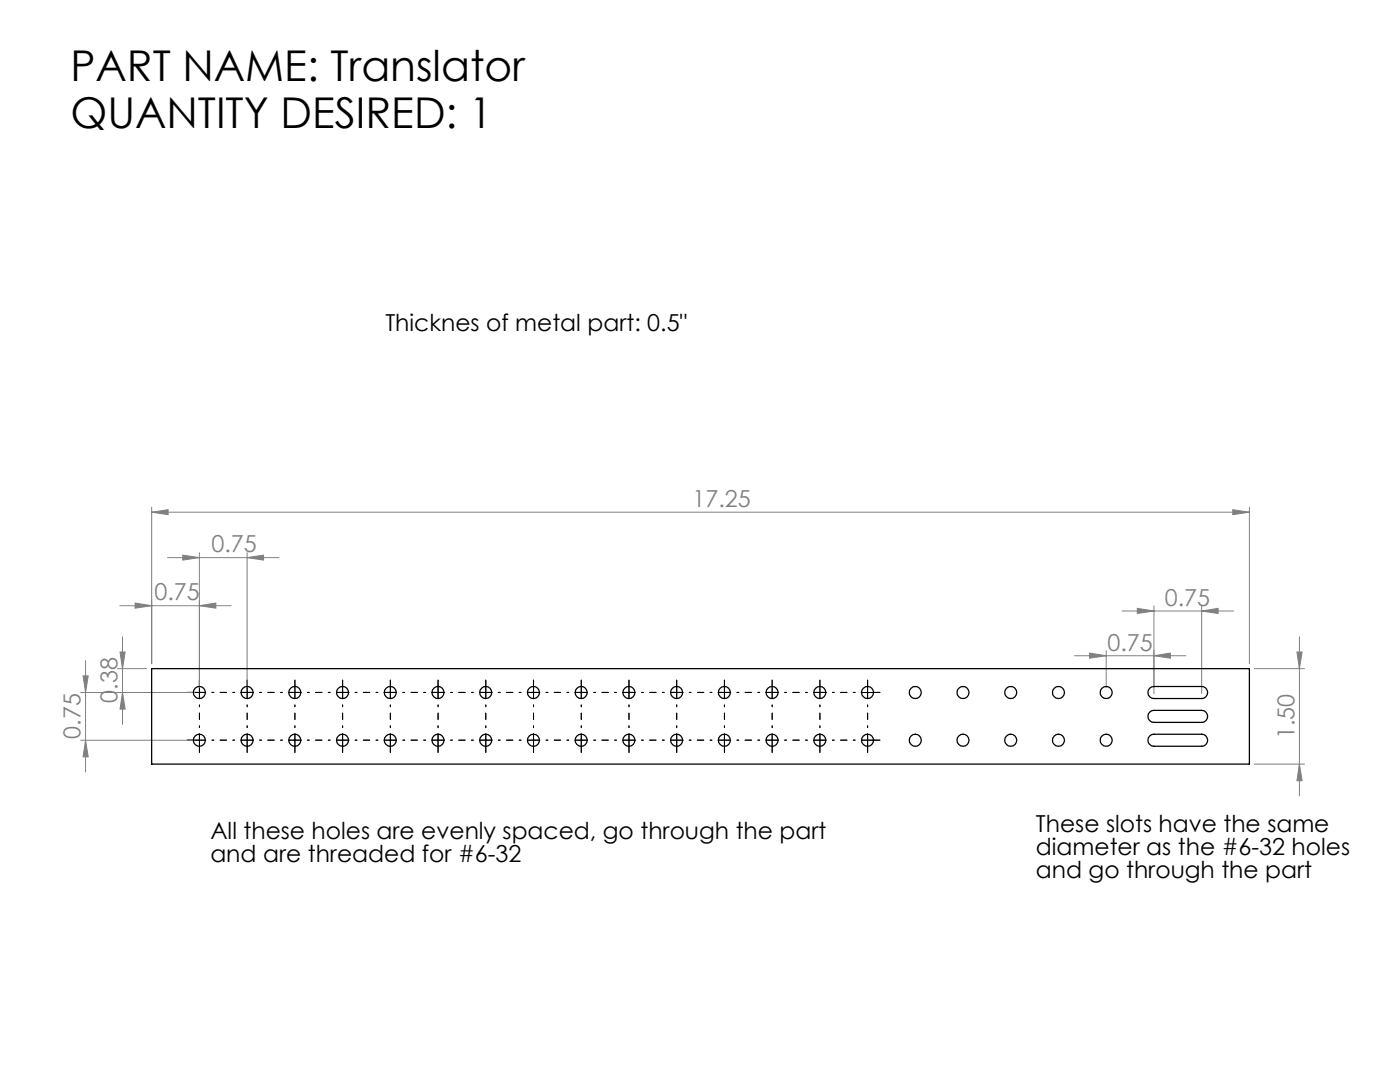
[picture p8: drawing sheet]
<svg xmlns="http://www.w3.org/2000/svg" width="279mm" height="216mm" viewBox="0 0 279 216" stroke-linecap="round" stroke-linejoin="round" font-family="sans-serif">
<g fill="none" stroke="#808080" stroke-width=".2">
<path d="M30.3 102.2l3.2-.5v1zM30.3 101.2v31.2M30.3 102.2h219M33.4 111.3h22.3M36.5 110.8l3.3 .5-3.3 .5zM39.8 110.3v26.9M49.3 111.3l3.3-.5v1zM49.3 110.3v26.9M246 101.7l3.3 .5-3.3 .5zM249.3 101.2v31.2M16.1 138.2h22.7M16.6 134.9h1l-.5 3.3z"/>
<path d="M17.1 131.8v22.3M23.5 133.4h5.7M23.9 120.9h22.2M24 130.1h1l-.6 3.3zM24.4 127.1v17.4M24.4 138.2l.6 3.3h-1zM27 120.3l3.3 .6-3.3 .5zM39.8 120.9l3.3-.6v1.1zM214.4 130.8h22.2M217.5 130.3l3.3 .5-3.3 .5zM220.8 129.8v7.4M223.9 121.9h22.3"/>
<path d="M227 121.4l3.3 .5-3.3 .5zM230.3 130.8l3.3-.5v1zM230.3 120.9v17.5M239.8 121.9l3.3-.5v1zM239.8 120.9v17.5M250.3 133.4h10M258.8 130.1h1.1l-.6 3.3zM259.3 127.1v31.7M16.1 147.7h22.7M17.1 147.7l.5 3.3h-1zM250.3 152.5h10M259.3 152.5l.6 3.3h-1.1z"/>
</g>
<g fill="none" stroke="#000" stroke-width=".2" stroke-dasharray="15.2 1.3 1.3 1.3">
<path d="M38.6 138.2h-1.3M39.8 138.2v-1.3M39.8 138.2h-1.2M39.8 138.2v1.2M39.8 138.2h1.3M39.8 136.9v-1.2M49.3 138.2v-1.3M49.3 138.2h-1.2M49.3 138.2v1.2M49.3 138.2h1.3M49.3 136.9v-1.2M58.9 138.2v-1.3"/>
<path d="M58.9 138.2h-1.3M58.9 138.2v1.2M58.9 138.2h1.2M58.9 136.9v-1.2M68.4 138.2v-1.3M68.4 138.2h-1.3M68.4 138.2v1.2M68.4 138.2h1.2M68.4 136.9v-1.2M77.9 138.2v-1.3M77.9 138.2h-1.2M77.9 138.2v1.2"/>
<path d="M77.9 138.2h1.3M77.9 136.9v-1.2M87.4 138.2v-1.3M87.4 138.2h-1.2M87.4 138.2v1.2M87.4 138.2h1.3M87.4 136.9v-1.2M97 138.2v-1.3M97 138.2h-1.3M97 138.2v1.2M97 138.2h1.2M97 136.9v-1.2"/>
<path d="M106.5 138.2v-1.3M106.5 138.2h-1.3M106.5 138.2v1.2M106.5 138.2h1.2M106.5 136.9v-1.2M116 138.2v-1.3M116 138.2h-1.2M116 138.2v1.2M116 138.2h1.3M116 136.9v-1.2M125.5 138.2v-1.3M125.5 138.2h-1.2"/>
<path d="M125.5 138.2v1.2M125.5 138.2h1.3M125.5 136.9v-1.2M135.1 138.2v-1.3M135.1 138.2h-1.3M135.1 138.2v1.2M135.1 138.2h1.2M135.1 136.9v-1.2M144.6 138.2v-1.3M144.6 138.2h-1.3M144.6 138.2v1.2M144.6 138.2h1.2"/>
<path d="M144.6 136.9v-1.2M154.1 138.2v-1.3M154.1 138.2h-1.2M154.1 138.2v1.2M154.1 138.2h1.3M154.1 136.9v-1.2M163.6 138.2v-1.3M163.6 138.2h-1.2M163.6 138.2v1.2M163.6 138.2h1.3M163.6 136.9v-1.2M173.2 136.9v-1.2"/>
<path d="M174.4 138.2h1.2M38.6 147.7h-1.3M39.8 147.7v-1.3M39.8 147.7h-1.2M39.8 147.7v1.2M39.8 147.7h1.3M39.8 148.9v1.2M49.3 147.7v-1.3M49.3 147.7h-1.2M49.3 147.7v1.2M49.3 147.7h1.3M49.3 148.9v1.2"/>
<path d="M58.9 147.7v-1.3M58.9 147.7h-1.3M58.9 147.7v1.2M58.9 147.7h1.2M58.9 148.9v1.2M68.4 147.7v-1.3M68.4 147.7h-1.3M68.4 147.7v1.2M68.4 147.7h1.2M68.4 148.9v1.2M77.9 147.7v-1.3M77.9 147.7h-1.2"/>
<path d="M77.9 147.7v1.2M77.9 147.7h1.3M77.9 148.9v1.2M87.4 147.7v-1.3M87.4 147.7h-1.2M87.4 147.7v1.2M87.4 147.7h1.3M87.4 148.9v1.2M97 147.7v-1.3M97 147.7h-1.3M97 147.7v1.2M97 147.7h1.2"/>
<path d="M97 148.9v1.2M106.5 147.7v-1.3M106.5 147.7h-1.3M106.5 147.7v1.2M106.5 147.7h1.2M106.5 148.9v1.2M116 147.7v-1.3M116 147.7h-1.2M116 147.7v1.2M116 147.7h1.3M116 148.9v1.2M125.5 147.7v-1.3"/>
<path d="M125.5 147.7h-1.2M125.5 147.7v1.2M125.5 147.7h1.3M125.5 148.9v1.2M135.1 147.7v-1.3M135.1 147.7h-1.3M135.1 147.7v1.2M135.1 147.7h1.2M135.1 148.9v1.2M144.6 147.7v-1.3M144.6 147.7h-1.3M144.6 147.7v1.2"/>
<path d="M144.6 147.7h1.2M144.6 148.9v1.2M154.1 147.7v-1.3M154.1 147.7h-1.2M154.1 147.7v1.2M154.1 147.7h1.3M154.1 148.9v1.2M163.6 147.7v-1.3M163.6 147.7h-1.2M163.6 147.7v1.2M163.6 147.7h1.3M163.6 148.9v1.2"/>
<path d="M173.2 147.7v-1.3M173.2 147.7h-1.3M173.2 147.7v1.2M173.2 147.7h1.2M173.2 148.9v1.2M174.4 147.7h1.2"/>
</g>
<g fill="none" stroke="#000" stroke-width=".2" stroke-dasharray="15.2 1.3 1.3 1.3" stroke-dashoffset="14.9">
<path d="M42.3 138.2h4.5M51.8 138.2h4.6M61.4 138.2h4.5M70.9 138.2h4.5M80.4 138.2h4.5M89.9 138.2h4.6M99.5 138.2h4.5M109 138.2h4.5M118.5 138.2h4.5M128 138.2h4.6M137.6 138.2h4.5M147.1 138.2h4.5"/>
<path d="M156.6 138.2h4.5M166.1 138.2h4.6M39.8 145.2v-4.5M42.3 147.7h4.5M49.3 145.2v-4.5M51.8 147.7h4.6M58.9 145.2v-4.5M61.4 147.7h4.5M68.4 145.2v-4.5M70.9 147.7h4.5M77.9 145.2v-4.5M80.4 147.7h4.5"/>
<path d="M87.4 145.2v-4.5M89.9 147.7h4.6M97 145.2v-4.5M99.5 147.7h4.5M106.5 145.2v-4.5M109 147.7h4.5M116 145.2v-4.5M118.5 147.7h4.5M125.5 145.2v-4.5M128 147.7h4.6M135.1 145.2v-4.5M137.6 147.7h4.5"/>
<path d="M144.6 145.2v-4.5M147.1 147.7h4.5M154.1 145.2v-4.5M156.6 147.7h4.5M163.6 145.2v-4.5M166.1 147.7h4.6M173.2 145.2v-4.5"/>
</g>
<path d="M171.9 138.2h2.5M173.1 136.9v2.5" fill="none" stroke="#000" stroke-width=".2"/>
<g fill="#808080">
<path d="M227 121.4l3.3 .5-3.3 .5zM239.8 121.9l3.3-.5v1z"/>
<path d="M217.5 130.3l3.3 .5-3.3 .5zM230.3 130.8l3.3-.5v1z"/>
<path d="M36.5 110.8l3.3 .5-3.3 .5zM49.3 111.3l3.3-.5v1z"/>
<path d="M246 101.7l3.3 .5-3.3 .5zM30.3 102.2l3.2-.5v1zM39.8 120.9l3.3-.6v1.1zM27 120.3l3.3 .6-3.3 .5z"/>
<path d="M259.3 152.5l.6 3.3h-1.1zM258.8 130.1h1.1l-.6 3.3zM17.1 147.7l.5 3.3h-1zM16.6 134.9h1l-.5 3.3zM24.4 138.2l.6 3.3h-1zM24 130.1h1l-.6 3.3z"/>
</g>
<g fill="none" stroke="#000" stroke-width=".25">
<path d="M30.3 133.4h219v19.1h-219zM229.4 137.3l.4-.2 .5-.1h9.5a1.2 1.2 0 0 1 1.2 1.2 1.2 1.2 0 0 1-1.2 1.2h-9.5a1.19 1.19 0 0 1-1.1-.8 1.19 1.19 0 0 1 .2-1.3zM229.4 146.9l.4-.3 .5-.1h9.5a1.2 1.2 0 0 1 1.2 1.2 1.2 1.2 0 0 1-1.2 1.2h-9.5a1.19 1.19 0 0 1-1.1-.7 1.19 1.19 0 0 1 .2-1.3zM229.4 142.1l.4-.3 .5-.1h9.5a1.2 1.2 0 0 1 1.2 1.2 1.2 1.2 0 0 1-1.2 1.2h-9.5a1.19 1.19 0 0 1-1.1-.7 1.19 1.19 0 0 1 .2-1.3z"/>
<circle cx="39.8" cy="138.2" r="1.2"/>
<circle cx="49.3" cy="138.2" r="1.2"/>
<circle cx="58.8" cy="138.2" r="1.2"/>
<circle cx="68.4" cy="138.2" r="1.2"/>
<circle cx="77.9" cy="138.2" r="1.2"/>
<circle cx="87.4" cy="138.2" r="1.2"/>
<circle cx="96.9" cy="138.2" r="1.2"/>
<circle cx="106.5" cy="138.2" r="1.2"/>
<circle cx="116" cy="138.2" r="1.2"/>
<circle cx="125.5" cy="138.2" r="1.2"/>
<circle cx="135" cy="138.2" r="1.2"/>
<circle cx="144.6" cy="138.2" r="1.2"/>
<circle cx="154.1" cy="138.2" r="1.2"/>
<circle cx="163.6" cy="138.2" r="1.2"/>
<circle cx="173.1" cy="138.2" r="1.2"/>
<circle cx="182.7" cy="138.2" r="1.2"/>
<circle cx="192.2" cy="138.2" r="1.2"/>
<circle cx="201.7" cy="138.2" r="1.2"/>
<circle cx="211.2" cy="138.2" r="1.2"/>
<circle cx="220.8" cy="138.2" r="1.2"/>
<circle cx="39.8" cy="147.7" r="1.2"/>
<circle cx="49.3" cy="147.7" r="1.2"/>
<circle cx="58.8" cy="147.7" r="1.2"/>
<circle cx="68.4" cy="147.7" r="1.2"/>
<circle cx="77.9" cy="147.7" r="1.2"/>
<circle cx="87.4" cy="147.7" r="1.2"/>
<circle cx="96.9" cy="147.7" r="1.2"/>
<circle cx="106.5" cy="147.7" r="1.2"/>
<circle cx="116" cy="147.7" r="1.2"/>
<circle cx="125.5" cy="147.7" r="1.2"/>
<circle cx="135" cy="147.7" r="1.2"/>
<circle cx="144.6" cy="147.7" r="1.2"/>
<circle cx="154.1" cy="147.7" r="1.2"/>
<circle cx="163.6" cy="147.7" r="1.2"/>
<circle cx="173.1" cy="147.7" r="1.2"/>
<circle cx="182.7" cy="147.7" r="1.2"/>
<circle cx="192.2" cy="147.7" r="1.2"/>
<circle cx="201.7" cy="147.7" r="1.2"/>
<circle cx="211.2" cy="147.7" r="1.2"/>
<circle cx="220.8" cy="147.7" r="1.2"/>
</g>
<g font-size="8.5">
<text x="14.1" y="16.1">PART NAME: Translator</text>
<text x="14.1" y="25.6">QUANTITY DESIRED: 1</text>
</g>
<g font-size="4.7">
<text x="76.9" y="66">Thicknes of metal part: 0.5&quot;</text>
<text x="42" y="167.5">All these holes are evenly spaced, go through the part</text>
<text x="206.7" y="166.1">These slots have the same</text>
<text x="42" y="172">and are threaded for #6-32</text>
<text x="206.7" y="170.6">diameter as the #6-32 holes</text>
<text x="206.7" y="175.1">and go through the part</text>
</g>
<g font-size="4.7" fill="#808080">
<text x="138.2" y="101.2">17.25</text>
<text x="42.2" y="110.2">0.75</text>
<text x="30.8" y="119.8">0.75</text>
<text x="232.4" y="120.9">0.75</text>
<text x="221" y="129.8">0.75</text>
<text x="23.5" y="140.2" transform="rotate(-90 23.5 140.2)">0.38</text>
<text x="16.1" y="147.4" transform="rotate(-90 16.1 147.4)">0.75</text>
<text x="258.3" y="147.5" transform="rotate(-90 258.3 147.5)">1.50</text>
</g>
</svg>
